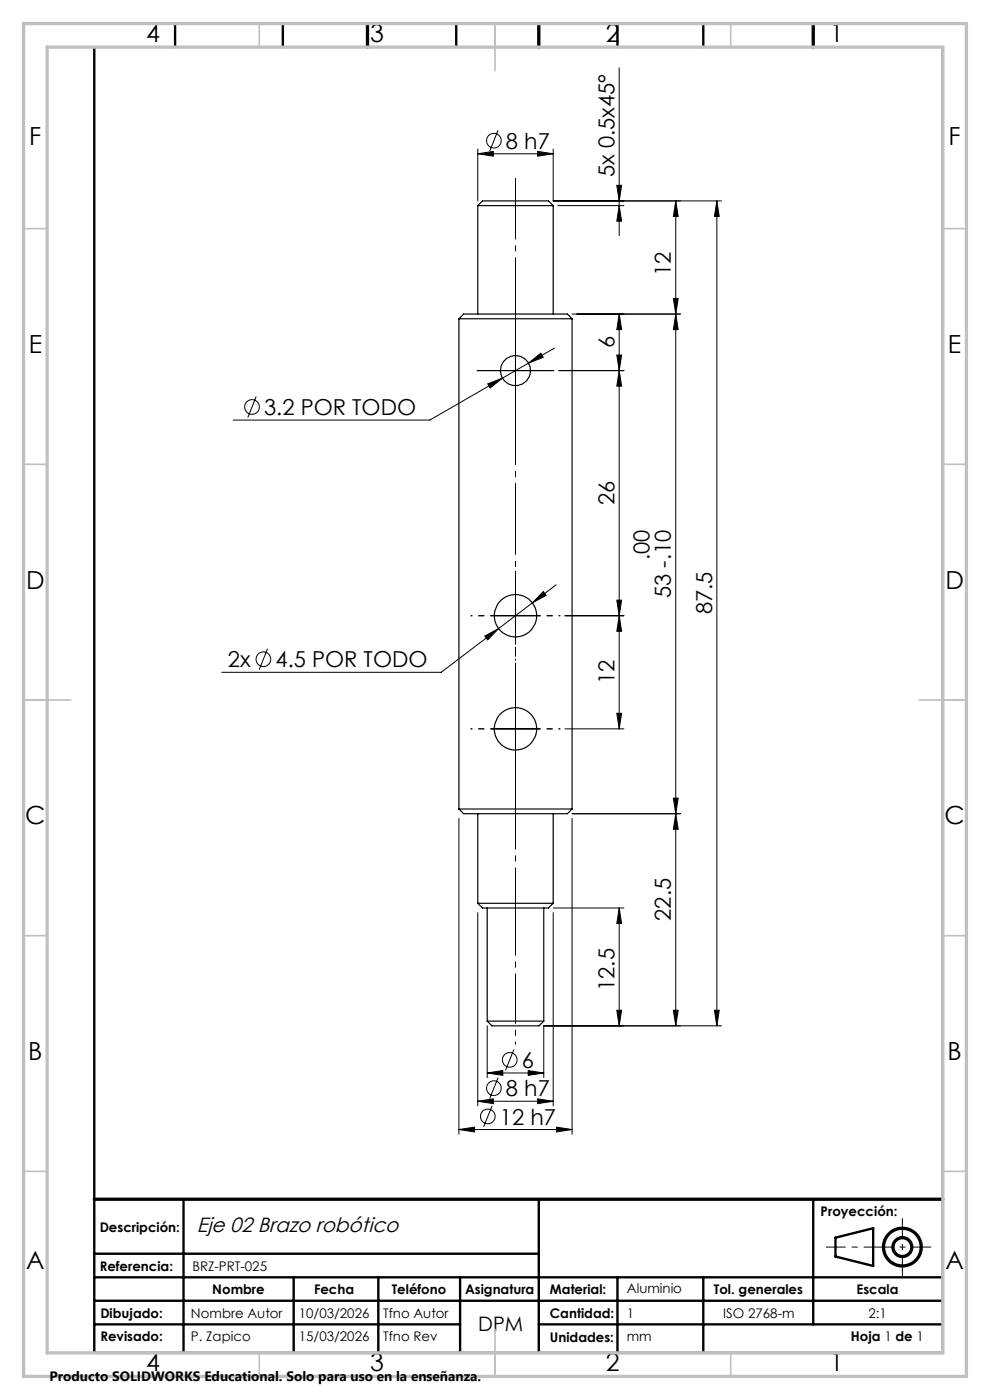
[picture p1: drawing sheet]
<svg xmlns="http://www.w3.org/2000/svg" width="210mm" height="297mm" viewBox="0 0 210 297" stroke-linecap="round" stroke-linejoin="round" font-family="sans-serif">
<g fill="none" stroke="#000" stroke-width=".25">
<path d="M101.3 43.6h16M101.3 43.6l1-1h14l1 1M101.3 43.6v23M117.3 43.6v23M97.3 67.6h24M97.3 67.6l1-1h22l1 1M97.3 67.6v104M121.3 67.6v104M97.3 171.6h24M97.3 171.6l1 1h22l1-1M101.3 172.6v19M117.3 172.6v19"/>
<path d="M101.3 191.6h16M101.3 191.6l1 1h14l1-1M103.3 192.6v24M115.3 192.6v24M103.3 216.6h12M103.3 216.6l1 1h10l1-1"/>
<circle cx="109.3" cy="78.6" r="3.2"/>
<circle cx="109.3" cy="130.6" r="4.5"/>
<circle cx="109.3" cy="154.6" r="4.5"/>
</g>
<g fill="none" stroke="#000" stroke-width=".21">
<path d="M131.3 14.4v35.6M101.3 32.6l3.3-.5v1zM101.3 31.6v11M101.3 32.6h16M105.7 27.6l-1.8 4.5M114 32.1l3.3 .5-3.3 .5zM117.3 31.6v11h35.8M130.8 39.3h1.1l-.6 3.3zM118.3 43.6h14M131.3 43.6l.6 3.3h-1.1zM143.3 42.6l.6 3.3h-1.1zM143.3 42.6v175"/>
<path d="M152.1 42.6l.5 3.3h-1.1zM152.1 42.6v175M104.3 78.6h10M109.3 73.6v10M112.1 77l2.6-2.1 .5 .9zM117.6 73.8l-26.4 15.3h-41.7M118.5 78.6h13.8M121.3 66.6h23M130.8 75.3h1.1l-.6 3.3zM131.3 78.6l.6 3.3h-1.1zM131.3 66.6l.6 3.3h-1.1zM131.3 66.6v88"/>
<path d="M142.8 63.3h1.1l-.6 3.3zM143.3 66.6l.6 3.3h-1.1zM54.3 84.1l-1.7 4.5M103.5 81.4l3.1-1.2-2.6 2.1zM56.8 137.6l-1.8 4.5M102.8 134.9l3-1.6-2.4 2.5zM104.3 130.6h10M109.3 125.6v10M115.2 125.5l.7 .8-3 1.6zM118 124.1l-24.4 18.5h-46.6M119.8 130.6h12.5M130.8 127.3h1.1l-.6 3.3z"/>
<path d="M131.3 130.6l.6 3.3h-1.1zM104.3 154.6h10M109.3 149.6v10M119.8 154.6h12.5M130.8 151.3h1.1l-.6 3.3zM97.3 173.6v67M121.3 173.6v67M121.3 172.6h23M142.8 169.3h1.1l-.6 3.3zM143.3 172.6l.6 3.3h-1.1zM101.3 193.6v41M117.3 193.6v41"/>
<path d="M117.3 192.6h15M131.3 192.6l.6 3.3h-1.1zM131.3 192.6v25M103.3 217.6v11M130.8 214.3h1.1l-.6 3.3zM142.8 214.3h1.1l-.6 3.3zM151.5 214.3h1.1l-.5 3.3zM153.1 217.6h-37.8v11M97.3 239.6l3.3-.5v1zM97.3 239.6h24M101.3 233.6l3.3-.5v1zM101.3 233.6h16"/>
<path d="M103.3 227.6l3.3-.5v1zM103.3 227.6h12M104.4 234.6l-1.8 4.5M105.7 228.6l-1.8 4.5M109 222.6l-1.8 4.5M112 227.1l3.3 .5-3.3 .5zM114 233.1l3.3 .5-3.3 .5zM118 239.1l3.3 .5-3.3 .5z"/>
<circle cx="104.8" cy="29.8" r="1.56"/>
<circle cx="53.5" cy="86.3" r="1.56"/>
<circle cx="55.9" cy="139.8" r="1.56"/>
<circle cx="103.5" cy="236.8" r="1.56"/>
<circle cx="104.8" cy="230.8" r="1.56"/>
<circle cx="108.1" cy="224.8" r="1.56"/>
</g>
<g fill="none" stroke="#000" stroke-width=".7" stroke-linecap="butt">
<circle cx="191.4" cy="264.6" r="2"/>
<circle cx="191.4" cy="264.6" r="4"/>
</g>
<path d="M109.3 192.6v-21" fill="none" stroke="#000" stroke-width=".21" stroke-dasharray="15.2 1.3 1.3 1.3" stroke-dashoffset="6.6" stroke-linecap="butt"/>
<path d="M109.3 216.6v-24" fill="none" stroke="#000" stroke-width=".21" stroke-dasharray="15.2 1.3 1.3 1.3" stroke-dashoffset="5.1" stroke-linecap="butt"/>
<path d="M109.3 67.6v-29.8" fill="none" stroke="#000" stroke-width=".21" stroke-dasharray="15.2 1.3 1.3 1.3" stroke-dashoffset="2.2" stroke-linecap="butt"/>
<path d="M109.3 171.6v-104" fill="none" stroke="#000" stroke-width=".21" stroke-dasharray="15.2 1.3 1.3 1.3" stroke-dashoffset="3.2" stroke-linecap="butt"/>
<path d="M109.3 216.6v5" fill="none" stroke="#000" stroke-width=".21" stroke-dasharray="15.2 1.3 1.3 1.3" stroke-dashoffset="14.7" stroke-linecap="butt"/>
<path d="M109.3 45.6v-5" fill="none" stroke="#000" stroke-width=".21" stroke-dasharray="15.2 1.3 1.3 1.3" stroke-dashoffset="14.6" stroke-linecap="butt"/>
<path d="M104.3 130.6h-4.5M109.3 135.6v4.5M109.3 125.6v-4.5M114.3 130.6h4.5M104.3 154.6h-4.5M109.3 159.6v4.5M109.3 149.6v-4.5M114.3 154.6h4.5" fill="none" stroke="#000" stroke-width=".21" stroke-dasharray="15.2 1.3 1.3 1.3" stroke-dashoffset="14.9" stroke-linecap="butt"/>
<path d="M104.3 78.6h-3.2M109.3 73.6v-3.2M114.3 78.6h3.2M109.3 83.6v3.2" fill="none" stroke="#000" stroke-width=".21" stroke-dasharray="15.2 1.3 1.3 1.3" stroke-linecap="butt"/>
<path d="M197.5 264.6h-22.3" fill="none" stroke="#000" stroke-width=".21" stroke-dasharray="6.3 1.3 1.3 1.3" stroke-dashoffset="2.2" stroke-linecap="butt"/>
<path d="M191.4 258.4v12.3" fill="none" stroke="#000" stroke-width=".21" stroke-dasharray="6.3 1.3 1.3 1.3" stroke-dashoffset="2.1" stroke-linecap="butt"/>
<g fill="none" stroke="#000" stroke-width=".5">
<path d="M20 10v277h180v-277M37.1 5v5M60 5v5M96.8 5v5M131 5v5M149.2 5v5M38.9 254.4v32.6M114.3 254.4v32.6M172.5 254.4v26.6M20 266h94.3M20 271h180M20 275.9h180"/>
<path d="M62.3 271v16M80.2 271v16M97.6 271v16M131 271v16M149.2 271v16M177.2 262.6l8-2v8l-8-2zM20 281h77.6M114.3 281h85.7"/>
</g>
<path d="M78 5v5M114.3 5v5M172.5 5v5M20 254.4h180" fill="none" stroke="#000" stroke-width=".7"/>
<g fill="none" stroke="#c0c0c0" stroke-width=".35">
<path d="M55 5v5M105 5v10M155 5v5M5 48.5h5M200 48.5h5M5 98.5h5M200 98.5h5M5 148.5h10M195 148.5h10M5 198.5h5M200 198.5h5M5 248.5h5"/>
<path d="M200 248.5h5M55 287v5M105 282v10M155 287v5"/>
</g>
<path d="M5 5h200v287h-200zM10 10h190v277h-190z" fill="none" stroke="#c0c0c0" stroke-width=".7"/>
<g fill="#000">
<path d="M101.3 32.6l3.3-.5v1zM114 32.1l3.3 .5-3.3 .5z"/>
<path d="M143.3 42.6l.6 3.3h-1.1zM142.8 63.3h1.1l-.6 3.3zM131.3 66.6l.6 3.3h-1.1zM130.8 75.3h1.1l-.6 3.3zM143.3 172.6l.6 3.3h-1.1zM142.8 214.3h1.1l-.6 3.3zM131.3 192.6l.6 3.3h-1.1zM130.8 214.3h1.1l-.6 3.3z"/>
<path d="M112.1 77l3.1-1.2-.5-.9zM103.5 81.4l.5 .9 2.6-2.1zM115.2 125.5l-2.3 2.4 3-1.6zM102.8 134.9l.6 .9 2.4-2.5z"/>
<path d="M130.8 127.3h1.1l-.6 3.3zM131.3 78.6l.6 3.3h-1.1zM130.8 151.3h1.1l-.6 3.3zM131.3 130.6l.6 3.3h-1.1zM142.8 169.3h1.1l-.6 3.3zM143.3 66.6l.6 3.3h-1.1zM131.3 43.6l.6 3.3h-1.1zM130.8 39.3h1.1l-.6 3.3zM151.5 214.3h1.1l-.5 3.3zM152.1 42.6l.5 3.3h-1.1z"/>
<path d="M112 227.1l3.3 .5-3.3 .5zM103.3 227.6l3.3-.5v1zM114 233.1l3.3 .5-3.3 .5zM101.3 233.6l3.3-.5v1zM118 239.1l3.3 .5-3.3 .5zM97.3 239.6l3.3-.5v1z"/>
</g>
<g font-size="5.3">
<text x="31" y="8.9">4</text>
<text x="78.5" y="8.9">3</text>
<text x="128.5" y="8.9">2</text>
<text x="176" y="8.9">1</text>
<text x="6.2" y="30.7">F</text>
<text x="201.2" y="30.7">F</text>
<text x="6.1" y="74.9">E</text>
<text x="201.1" y="74.9">E</text>
<text x="5.5" y="124.9">D</text>
<text x="200.5" y="124.9">D</text>
<text x="5.4" y="174.9">C</text>
<text x="200.4" y="174.9">C</text>
<text x="6" y="224.9">B</text>
<text x="201" y="224.9">B</text>
<text x="5.5" y="269.2">A</text>
<text x="200.5" y="269.2">A</text>
<text x="31" y="290.9">4</text>
<text x="78.5" y="290.9">3</text>
<text x="128.5" y="290.9">2</text>
<text x="176" y="290.9">1</text>
</g>
<g font-size="4.7">
<text x="107.3" y="31.6">8 h7</text>
<text x="130.3" y="37.6" transform="rotate(-90 130.3 37.6)">5x 0.5x45°</text>
<text x="142.3" y="58.6" transform="rotate(-90 142.3 58.6)">12</text>
<text x="130.3" y="73.9" transform="rotate(-90 130.3 73.9)">6</text>
<text x="56" y="88">3.2 POR TODO</text>
<text x="130.3" y="107.2" transform="rotate(-90 130.3 107.2)">26</text>
<text x="137.8" y="118.8" transform="rotate(-90 137.8 118.8)">.00</text>
<text x="142.3" y="126.9" transform="rotate(-90 142.3 126.9)">53 -.10</text>
<text x="151" y="130.3" transform="rotate(-90 151 130.3)">87.5</text>
<text x="48.3" y="141.6">2x</text>
<text x="58.4" y="141.6">4.5 POR TODO</text>
<text x="130.3" y="145.2" transform="rotate(-90 130.3 145.2)">12</text>
<text x="142.3" y="195.4" transform="rotate(-90 142.3 195.4)">22.5</text>
<text x="130.3" y="210.2" transform="rotate(-90 130.3 210.2)">12.5</text>
<text x="110.7" y="226.6">6</text>
<text x="107.3" y="232.6">8 h7</text>
<text x="106" y="238.6">12 h7</text>
</g>
<text font-size="4.4" x="41.8" y="261.3">Eje 02 Brazo robótico</text>
<text font-size="4.2" x="101.4" y="282.3">DPM</text>
<text font-size="2.9" x="10.5" y="292.9">Producto SOLIDWORKS Educational. Solo para uso en la enseñanza.</text>
<g font-size="2.8">
<text x="21.1" y="261.3">Descripción:</text>
<text x="174.1" y="258">Proyección:</text>
<text x="21.1" y="269.7">Referencia:</text>
<text x="40.8" y="269.7">BRZ-PRT-025</text>
<text x="45" y="274.5">Nombre</text>
<text x="66.6" y="274.5">Fecha</text>
<text x="83.1" y="274.5">Teléfono</text>
<text x="98.6" y="274.5">Asignatura</text>
<text x="116.7" y="274.5">Material:</text>
<text x="133" y="274.4">Aluminio</text>
<text x="151.4" y="274.5">Tol. generales</text>
<text x="181.7" y="274.5">Escala</text>
<text x="21.3" y="279.7">Dibujado:</text>
<text x="40.5" y="279.7">Nombre Autor</text>
<text x="63.4" y="279.7">10/03/2026</text>
<text x="81.3" y="279.7">Tfno Autor</text>
<text x="116.7" y="279.7">Cantidad:</text>
<text x="133" y="279.6">1</text>
<text x="153.4" y="279.7">ISO 2768-m</text>
<text x="184.2" y="279.7">2:1</text>
<text x="21.3" y="284.6">Revisado:</text>
<text x="40.5" y="284.6">P. Zapico</text>
<text x="63.4" y="284.6">15/03/2026</text>
<text x="81.3" y="284.6">Tfno Rev</text>
<text x="116.7" y="284.6">Unidades:</text>
<text x="133" y="284.5">mm</text>
<text x="180.5" y="284.5">Hoja 1 de 1</text>
</g>
</svg>
